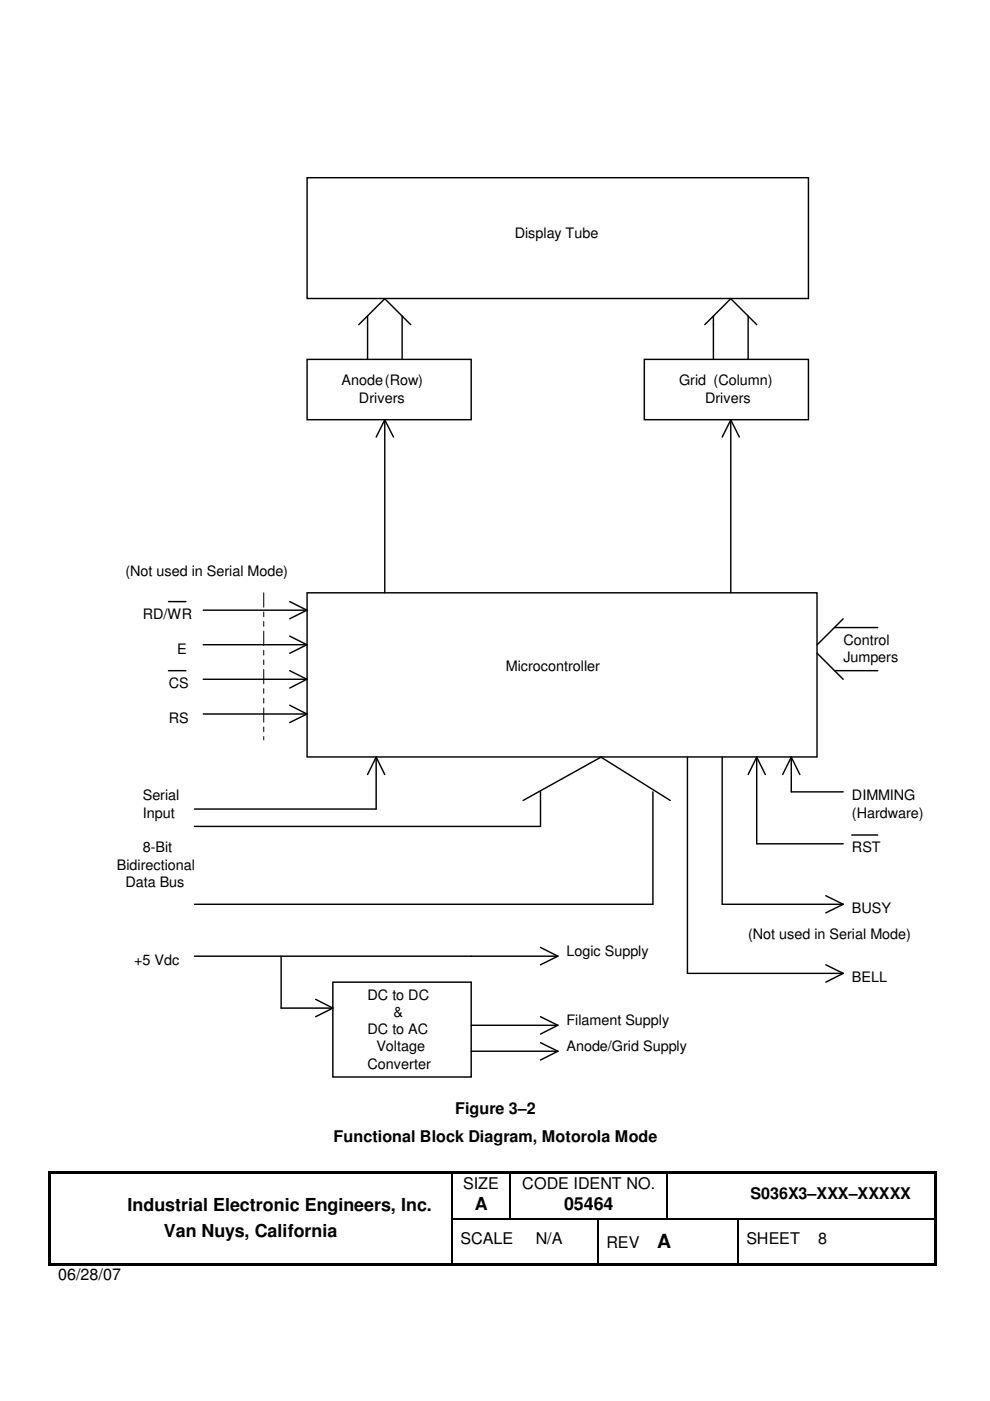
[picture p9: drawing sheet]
<svg xmlns="http://www.w3.org/2000/svg" width="210mm" height="297mm" viewBox="0 0 210 297" stroke-linecap="round" stroke-linejoin="round" font-family="sans-serif">
<g fill="#000">
<path d="M10.2 248.4h.6v.5h-.6zM10.2 248.9h.6v9.4h-.6zM10.2 258.3h.6v.2h-.6zM10.8 248.4h84.9v.5h-84.9zM95.7 248.9h.2zM95.7 248.4h.5v.5h-.5zM95.7 258.3h.2v.2h-.2zM96.2 248.4h11.8v.5h-11.8zM108 248.9h.3zM108 248.4h.5v.5h-.5zM108 258.3h.3v.2h-.3zM108.5 248.4h32.9v.5h-32.9z"/>
<path d="M126.6 258.3h.2v.2h-.2zM141.4 248.9h.2zM141.4 248.4h.5v.5h-.5zM141.4 258.3h.2v.2h-.2zM141.9 248.4h56.3v.5h-56.3zM156.3 258.3h.2v.2h-.2zM198.2 248.4h.4v.5h-.4zM198.2 248.9h.4v9.4h-.4zM198.2 258.3h.4v.2h-.4zM10.2 258.5h.6v9.3h-.6zM10.2 267.8h.6v.5h-.6zM10.8 267.8h84.9v.5h-84.9z"/>
<path d="M95.7 267.8h.5v.5h-.5zM96.2 267.8h30.4v.5h-30.4zM126.6 267.8h.5v.5h-.5zM127.1 267.8h29.2v.5h-29.2zM156.3 267.8h.5v.5h-.5zM156.8 267.8h41.4v.5h-41.4zM198.2 258.5h.4v9.3h-.4zM198.2 267.8h.4v.5h-.4z"/>
</g>
<path d="M95.8 248.9v9.4M95.8 258.5v9.3M95.9 258.4h12.1M108.2 248.9v9.4M108.3 258.4h18.3M126.7 258.5v9.3M126.8 258.4h14.6M141.5 248.9v9.4M141.6 258.4h14.7M156.4 258.5v9.3M156.5 258.4h41.7" fill="none" stroke="#000" stroke-width=".25"/>
<path d="M65.1 37.7h106.3v25.6h-106.3z" fill-rule="evenodd" fill="#fff"/>
<path d="M65.1 37.7h106.3v25.6h-106.3z" fill="none" stroke="#000" stroke-width=".31"/>
<path d="M65.1 76.2h34.8v12.8h-34.8z" fill-rule="evenodd" fill="#fff"/>
<path d="M65.1 76.2h34.8v12.8h-34.8z" fill="none" stroke="#000" stroke-width=".31"/>
<path d="M136.6 76.2h34.8v12.8h-34.8z" fill-rule="evenodd" fill="#fff"/>
<path d="M76.1 68.8l5.5-5.5 5.5 5.5M136.6 76.2h34.8v12.8h-34.8zM149.4 68.8l5.5-5.5 5.5 5.5" fill="none" stroke="#000" stroke-width=".31"/>
<path d="M65.1 125.7h108.1v34.8h-108.1z" fill-rule="evenodd" fill="#fff"/>
<g fill="none" stroke="#000" stroke-width=".31">
<path d="M81.6 89v36.7M81.6 89l-1.8 3.7M81.6 89l1.8 3.7M154.9 89v36.7M154.9 89l-1.8 3.7M154.9 89l1.9 3.7M35.7 127.6h3.7M43.1 129.4h22M43.1 136.7h22M61.4 127.6l3.7 1.8M61.4 134.9l3.7 1.8M65.1 129.4l-3.7 1.8"/>
<path d="M65.1 136.7l-3.7 1.8M65.1 125.7h108.1v34.8h-108.1zM173.3 138.5l5.5 5.5M177 133.1h9.1M178.8 131.2l-5.5 5.5M35.7 142.2h3.7M43.1 144h22M43.1 151.4h22M61.4 142.2l3.7 1.8M61.4 149.5l3.7 1.9M65.1 144l-3.7 1.9M65.1 151.4l-3.7 1.8"/>
<path d="M177 142.2h9.1M79.8 160.5v11h-38.6M110.9 169.7l16.5-9.2 14.7 9.2M114.6 167.9v7.3M138.4 167.9v23.8"/>
</g>
<path d="M70.6 208.2h29.3v20.1h-29.3z" fill-rule="evenodd" fill="#fff"/>
<g fill="none" stroke="#000" stroke-width=".31">
<path d="M77.9 67v9.2M85.3 67v9.2M151.3 67v9.2M158.6 67v9.2M41.2 175.2h73.4M77.9 164.2l1.9-3.7 1.8 3.7M145.8 160.5v45.9h33M153.1 160.5v31.2h25.7M160.4 160.5v18.4h18.4M160.4 160.5l-1.8 3.7M160.4 160.5l1.9 3.7M167.8 160.5v7.4h11"/>
<path d="M167.8 160.5l-1.9 3.7M167.8 160.5l1.8 3.7M180.6 177h5.5M41.2 191.7h97.2M175.1 189.9l3.7 1.8M178.8 191.7l-3.7 1.8M41.2 202.7h77.1M59.6 202.7v11h11M66.9 211.9l3.7 1.8M70.6 208.2h29.3v20.1h-29.3zM70.6 213.7l-3.7 1.9M99.9 217.4h18.4"/>
<path d="M114.6 200.9l3.7 1.8M114.6 215.6l3.7 1.8M118.3 202.7l-3.7 1.9M118.3 217.4l-3.7 1.8M175.1 204.6l3.7 1.8M178.8 206.4l-3.7 1.8M99.9 222.9h18.4M114.6 221.1l3.7 1.8M118.3 222.9l-3.7 1.8"/>
</g>
<path d="M55.9 125.7v31.2" fill="none" stroke="#000" stroke-width=".21" stroke-dasharray="3 1 1 1 1 1"/>
<text font-size="4.1" x="139.4" y="264.5">A</text>
<g font-size="3.8">
<text x="27.1" y="256.7">Industrial Electronic Engineers, Inc.</text>
<text x="100.7" y="256.5">A</text>
<text x="119.6" y="256.5">05464</text>
<text x="34.8" y="262.2">Van Nuys, California</text>
</g>
<g font-size="3.4">
<text x="96.5" y="236.1">Figure 3–2</text>
<text x="70.7" y="242.2">Functional Block Diagram, Motorola Mode</text>
<text x="98.2" y="252.1">SIZE</text>
<text x="110.7" y="252.1">CODE IDENT NO.</text>
<text x="159.1" y="254.3">S036X3–XXX–XXXXX</text>
<text x="97.7" y="263.7">SCALE</text>
<text x="113.6" y="263.7">N/A</text>
<text x="158.2" y="263.7">SHEET</text>
<text x="173.4" y="263.7">8</text>
<text x="128.6" y="264.5">REV</text>
<text x="12.4" y="271.5">06/28/07</text>
</g>
<g font-size="3.1">
<text x="109.1" y="50.5">Display Tube</text>
<text x="72.4" y="81.7">Anode(Row)</text>
<text x="144" y="81.7">Grid (Column)</text>
<text x="76.1" y="85.4">Drivers</text>
<text x="149.5" y="85.4">Drivers</text>
<text x="26.6" y="122">(Not used in Serial Mode)</text>
<text x="30.3" y="131.2">RD/WR</text>
<text x="178.8" y="136.7">Control</text>
<text x="37.6" y="138.6">E</text>
<text x="107.3" y="142.2">Microcontroller</text>
<text x="178.8" y="140.4">Jumpers</text>
<text x="35.8" y="145.9">CS</text>
<text x="35.8" y="153.2">RS</text>
<text x="30.3" y="169.7">Serial</text>
<text x="30.3" y="173.4">Input</text>
<text x="180.6" y="169.7">DIMMING</text>
<text x="180.6" y="173.4">(Hardware)</text>
<text x="24.8" y="184.4">Bidirectional</text>
<text x="30.3" y="180.7">8-Bit</text>
<text x="180.6" y="180.7">RST</text>
<text x="26.6" y="188.1">Data Bus</text>
<text x="180.6" y="193.6">BUSY</text>
<text x="120.1" y="202.7">Logic Supply</text>
<text x="158.6" y="199.1">(Not used in Serial Mode)</text>
<text x="28.4" y="204.6">+5 Vdc</text>
<text x="180.6" y="208.2">BELL</text>
<text x="77.9" y="211.9">DC to DC</text>
<text x="83.4" y="215.6">&amp;</text>
<text x="77.9" y="219.2">DC to AC</text>
<text x="120.1" y="217.4">Filament Supply</text>
<text x="77.9" y="226.6">Converter</text>
<text x="79.8" y="222.9">Voltage</text>
<text x="120.1" y="222.9">Anode/Grid Supply</text>
</g>
</svg>
